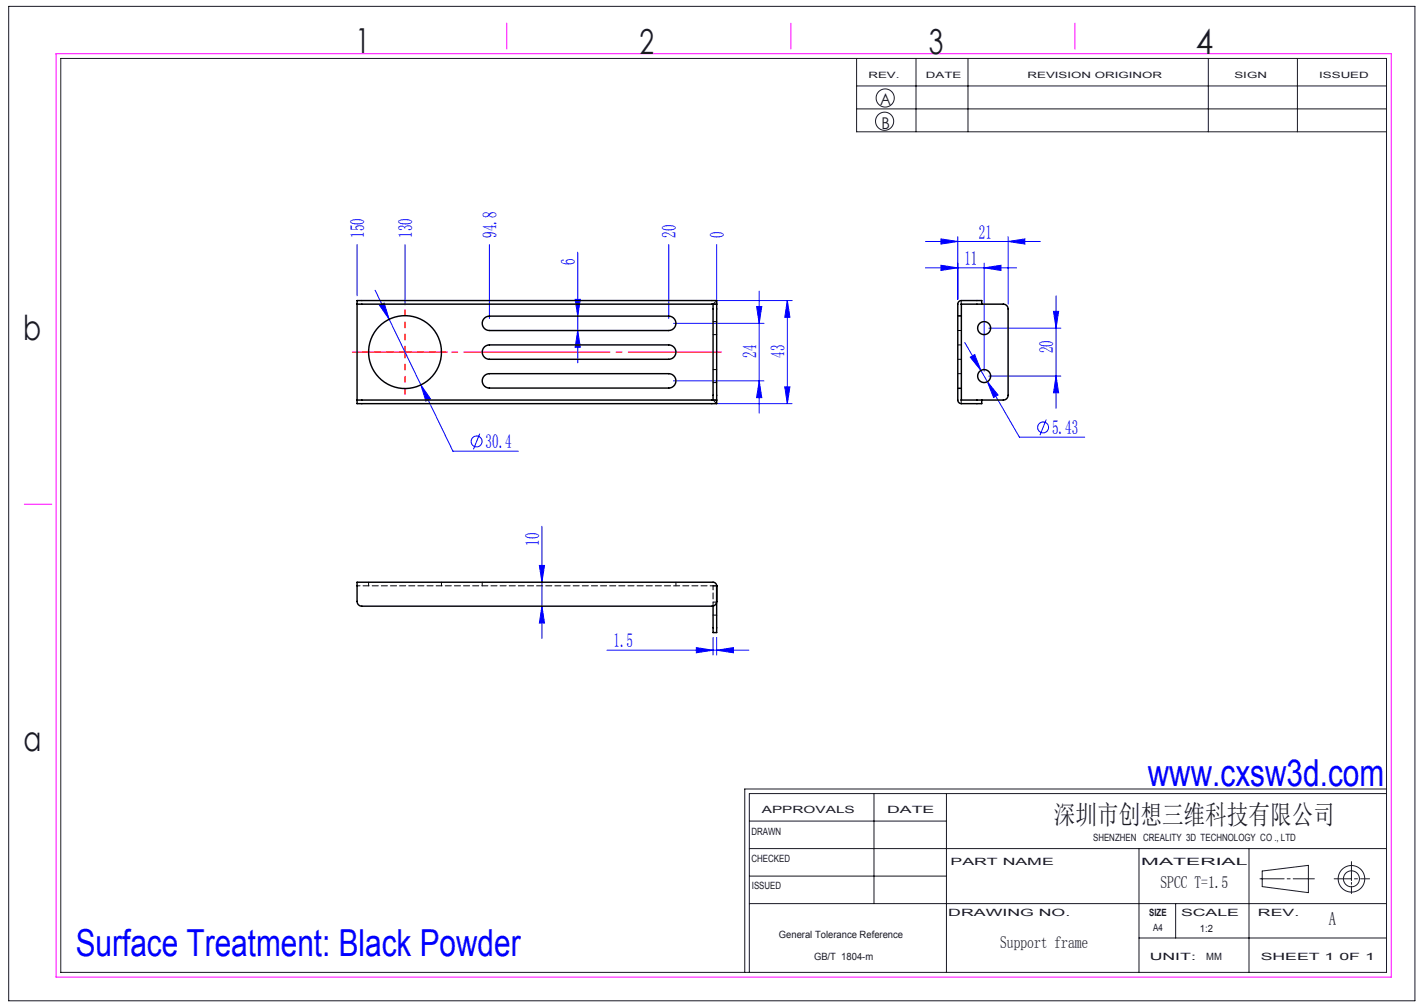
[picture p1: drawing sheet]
<svg xmlns="http://www.w3.org/2000/svg" width="297mm" height="210mm" viewBox="0 0 297 210" stroke-linecap="round" stroke-linejoin="round" font-family="sans-serif">
<g fill="none" stroke="#191924" stroke-width=".21">
<path d="M1.8 1.3h293.3v207.4h-293.3zM12.7 12.2h276.5v190.6h-276.5zM178.7 12.2v15.3h110.5M178.7 17.9h110.5M191.1 12.2v15.3M201.9 12.2v15.3M252 12.2v15.3M270.6 12.2v15.3M178.7 22.7h110.5M156.3 177h132.9M156.3 171.2h41.1M182.3 165.5v22.9"/>
<path d="M197.4 165.5v37.3M237.6 177v25.8M260.5 177v25.8M281.9 179.7v4M289.2 165.5h-132.9v37.3M289.2 164.5h-133.9v38.3M156.3 188.4h132.9M156.3 182.7h41.1M237.6 195.6h51.6M245.2 188.4v7.2M262.8 183.3h5M263.3 181.6l9.6-1.1v5.7l-9.6-1.3z"/>
<path d="M268.5 183.3h.6M269.7 183.3h4.4M278.3 183.3h3.6M281.9 184v.4M281.9 184.8v1.5M282.5 183.3h.6M283.8 183.3h1.9"/>
<circle cx="184.5" cy="25.3" r="1.89"/>
<circle cx="184.6" cy="20.4" r="1.89"/>
<circle cx="281.9" cy="183.3" r="1.67"/>
<circle cx="281.9" cy="183.3" r="2.77"/>
</g>
<path d="M11.7 11.2h278.5v192.6h-278.5zM105.7 4.8v5.4M165 4.8v5.4M224.2 4.8v5.4M5.1 105.1h5.7" fill="none" stroke="#f0f" stroke-width=".21"/>
<g fill="none" stroke="#00f" stroke-width=".21">
<path d="M74.5 51v10.7M84.5 51v12.6M102.1 51v15.4M120.5 52.6v23.1M139.5 51v15.4M149.5 51v12.4M193 55.9h19M193 50.4h24M196.3 55.3l3.5 .6-3.5 .5zM196.3 49.8l3.5 .6-3.5 .5zM199.8 49.4v13M205.3 55.9l3.5-.6v1.1z"/>
<path d="M205.3 54.9v22.5M210.3 50.4l3.5-.6v1.1zM210.3 49.4v14M78.2 60.5l16.3 33.6h13.6M79.2 63.7l.9-.5 1.1 3.4zM120 62.4h1l-.5 3.5zM120.5 68.9l.5 3.5h-1zM140.5 67.4h18.8M140.5 79.4h18.8M149.5 62.7h15.7M157.8 63.9h1.1l-.6 3.5zM158.3 79.4l.6 3.5h-1.1z"/>
<path d="M158.3 60.7v25.5M164.2 62.7l.6 3.5h-1.1zM164.2 62.7v21.5M201.2 71.4l11.4 19.8h13.6M202.4 74.5l.9-.5 1.3 3.3zM205.9 79.6l2.3 2.8-1 .5zM206.3 68.4h15M206.3 78.4h15M219.7 64.9h1.1l-.5 3.5zM220.3 78.4l.5 3.5h-1.1zM220.3 61.7v23.5M87.8 80.3l2 2.9-1 .5z"/>
<path d="M100.1 90.4l-1.3 3.3M149.5 84.2h15.7M163.7 80.7h1.1l-.6 3.5zM218.2 87.5l-1.3 3.3M112.5 117.9h1.1l-.6 3.5zM113 109.8v23.3M113 126.4l.6 3.5h-1.1zM126.6 135.6h29.6M145.2 135.1l3.5 .5-3.5 .5zM148.7 132.9v3.7M149.5 135.6l3.5-.5v1zM149.5 132.9v3.7"/>
<circle cx="99.4" cy="92.1" r="1.14"/>
<circle cx="217.6" cy="89.1" r="1.14"/>
</g>
<path d="M82 73.4h-6.4M84.5 70.9v-6.3M84.5 75.9v6.4M87 73.4h6.3" fill="none" stroke="#f00" stroke-width=".21" stroke-dasharray="30.5 1.3 1.3 1.3" stroke-dashoffset="29.2"/>
<path d="M83.2 73.4h2.5M84.5 72.2v2.5" fill="none" stroke="#f00" stroke-width=".21"/>
<path d="M150.5 73.4h-77" fill="none" stroke="#f00" stroke-width=".21" stroke-dasharray="30.5 1.3 1.3 1.3" stroke-dashoffset="11"/>
<g fill="#00f">
<path d="M79.2 63.7l2 2.9-1.1-3.4zM87.8 80.3l1 3.4 1-.5zM196.3 55.3l3.5 .6-3.5 .5zM205.3 55.9l3.5-.6v1.1zM196.3 49.8l3.5 .6-3.5 .5zM210.3 50.4l3.5-.6v1.1zM202.4 74.5l2.2 2.8-1.3-3.3zM205.9 79.6l1.3 3.3 1-.5z"/>
<path d="M145.2 135.1l3.5 .5-3.5 .5zM149.5 135.6l3.5-.5v1z"/>
<path d="M120 62.4h1l-.5 3.5zM120.5 68.9l.5 3.5h-1zM157.8 63.9h1.1l-.6 3.5zM158.3 79.4l.6 3.5h-1.1zM164.2 62.7l.6 3.5h-1.1zM163.7 80.7h1.1l-.6 3.5zM219.7 64.9h1.1l-.5 3.5zM220.3 78.4l.5 3.5h-1.1zM112.5 117.9h1.1l-.6 3.5zM113 126.4l.6 3.5h-1.1z"/>
</g>
<g fill="none" stroke="#000" stroke-width=".3">
<path d="M74.5 63.4h74.2M74.5 63.4h.1M101.1 72.3l1-.4h37.4a1.5 1.5 0 0 1 1.5 1.5 1.5 1.5 0 0 1-1.5 1.5h-37.4a1.5 1.5 0 0 1-1.4-.9 1.5 1.5 0 0 1 .4-1.7zM101.1 78.3l1-.4h37.4a1.5 1.5 0 0 1 1.5 1.5 1.5 1.5 0 0 1-1.5 1.5h-37.4a1.5 1.5 0 0 1-1.4-.9 1.5 1.5 0 0 1 .4-1.7zM101.1 66.3l1-.4h37.4a1.5 1.5 0 0 1 1.5 1.5 1.5 1.5 0 0 1-1.5 1.5h-37.4a1.5 1.5 0 0 1-1.4-.9 1.5 1.5 0 0 1 .4-1.7zM148.7 63.4v20M148.7 63.4h.8M149.5 63.4v-.7h-75v21.5h75v-.8M149.5 63.4v20M200.5 63.4h.1M200.5 63.4v20M204.8 63.4v-.7h-4.3a.75 .75 0 0 0-.7 .7v20a.75 .75 0 0 0 .7 .8h4.3v-.8"/>
<path d="M204.8 63.4h-4.3M204.8 63.4h4.5a1 1 0 0 1 1 1v18a1 1 0 0 1-1 1h-4.5M74.5 83.4h74.2M74.5 83.4h.1M148.7 83.4h.8M200.5 83.4h4.3M200.5 83.4h.1M149.5 122.2a.73 .73 0 0 0-.8-.8h-74.2v4a1 1 0 0 0 1 1h73a1 1 0 0 0 1-1M149.5 122.2v9.7h-.8v-5.5M149.5 122.2h.1"/>
<circle cx="84.5" cy="73.4" r="7.6"/>
<circle cx="205.3" cy="78.4" r="1.36"/>
<circle cx="205.3" cy="68.4" r="1.36"/>
</g>
<path d="M149.5 63.4h.1M200.5 63.4h.1M149.5 83.4h.1M200.5 83.4h.1M148.7 122.2h.1" fill="none" stroke="#000" stroke-width=".21" stroke-dasharray="1.3 .6"/>
<path d="M148.7 63.4l.8-.7M149.5 84.2l-.8-.8" fill="none" stroke="#000" stroke-width=".21" stroke-dasharray="1.3 .6" stroke-dashoffset=".5"/>
<g fill="none" stroke="#000" stroke-width=".21" stroke-dasharray="1.3 .6" stroke-dashoffset=".4">
<path d="M148.7 63.4h.8M148.7 79.8h.8M148.7 69.8h.8M149.5 77.1h-.8M149.5 67.1h-.8M199.8 65.9h.7M199.8 68.9h.7M200.5 63.4v-.7M200.5 71.9h-.7M200.5 74.9h-.7M200.5 77.9h-.7M200.5 65.8h-.7"/>
<path d="M148.7 83.4h.8M199.8 81h.7M200.5 83.4v.8M200.5 80.9h-.7M76.9 121.4v.8M92.1 122.2v-.8M100.6 121.4v.8M141 122.2v-.8M148.7 122.2h.8M148.7 126.4v-4.2M148.7 128.3h.8M149.5 122.2h-.8"/>
<path d="M149.5 125.6h-.8"/>
</g>
<path d="M74.5 122.2h74.2" fill="none" stroke="#000" stroke-width=".21" stroke-dasharray="1.3 .6" stroke-dashoffset=".7"/>
<g font-size="7.8" fill="#00f">
<text x="239.4" y="163.9">www.cxsw3d.com</text>
<text x="15.8" y="199.3">Surface Treatment: Black Powder</text>
</g>
<g font-size="7.2" fill="#191924">
<text x="74.1" y="11">1</text>
<text x="133.4" y="11.2">2</text>
<text x="193.7" y="11.3">3</text>
<text x="249.4" y="11.3">4</text>
<text x="4.8" y="70.9">b</text>
<text x="4.9" y="156.5">a</text>
</g>
<text font-size="5.6" fill="#191924" x="219.8" y="171.8">深圳市创想三维科技有限公司</text>
<g font-size="4.1" fill="#00f">
<text x="75.9" y="49.6" transform="rotate(-90 75.9 49.6)">150</text>
<text x="85.9" y="49.6" transform="rotate(-90 85.9 49.6)">130</text>
<text x="103.5" y="49.6" transform="rotate(-90 103.5 49.6)">94.8</text>
<text x="140.9" y="49.6" transform="rotate(-90 140.9 49.6)">20</text>
<text x="150.9" y="49.6" transform="rotate(-90 150.9 49.6)">0</text>
<text x="204.2" y="49.8">21</text>
<text x="119.9" y="55.3" transform="rotate(-90 119.9 55.3)">6</text>
<text x="201.1" y="55.3">11</text>
<text x="157.8" y="74.6" transform="rotate(-90 157.8 74.6)">24</text>
<text x="163.6" y="74.6" transform="rotate(-90 163.6 74.6)">43</text>
<text x="219.7" y="73.7" transform="rotate(-90 219.7 73.7)">20</text>
<text x="101.3" y="93.5">30.4</text>
<text x="219.4" y="90.6">5.43</text>
<text x="112.5" y="113.8" transform="rotate(-90 112.5 113.8)">10</text>
<text x="128" y="135">1.5</text>
</g>
<text font-size="3.9" fill="#191924" x="277.2" y="193">A</text>
<g font-size="3.5" fill="#191924">
<text x="242" y="185.2">SPCC T=1.5</text>
<text x="208.6" y="197.7">Support frame</text>
</g>
<g font-size="3.4" fill="#191924">
<text x="183.6" y="22">A</text>
<text x="183.8" y="27">B</text>
</g>
<g font-size="2.1" fill="#191924">
<text x="158.9" y="169.5">APPROVALS</text>
<text x="185" y="169.5">DATE</text>
<text x="156.7" y="174.2">DRAWN</text>
<text x="156.7" y="179.7">CHECKED</text>
<text x="228" y="175.4">SHENZHEN CREALITY 3D TECHNOLOGY CO ., LTD</text>
<text x="156.8" y="185.4">ISSUED</text>
<text x="198.2" y="180.4">PART NAME</text>
<text x="238" y="180.4">MATERIAL</text>
<text x="197.8" y="191">DRAWING NO.</text>
<text x="239.7" y="191">SIZE</text>
<text x="246.3" y="191">SCALE</text>
<text x="262.4" y="191">REV.</text>
<text x="162.4" y="195.6">General Tolerance Reference</text>
<text x="240.5" y="194.1">A4</text>
<text x="250.3" y="194.3">1:2</text>
<text x="169.8" y="200.2">GB/T 1804-m</text>
<text x="239.8" y="200.2">UNIT:</text>
<text x="251.6" y="200.2">MM</text>
<text x="262.9" y="200.2">SHEET 1 0F 1</text>
</g>
<g font-size="1.8" fill="#191924">
<text x="181.1" y="16.3">REV.</text>
<text x="193.1" y="16.3">DATE</text>
<text x="214.3" y="16.3">REVISION ORIGINOR</text>
<text x="257.5" y="16.3">SIGN</text>
<text x="275.1" y="16.3">ISSUED</text>
</g>
</svg>
